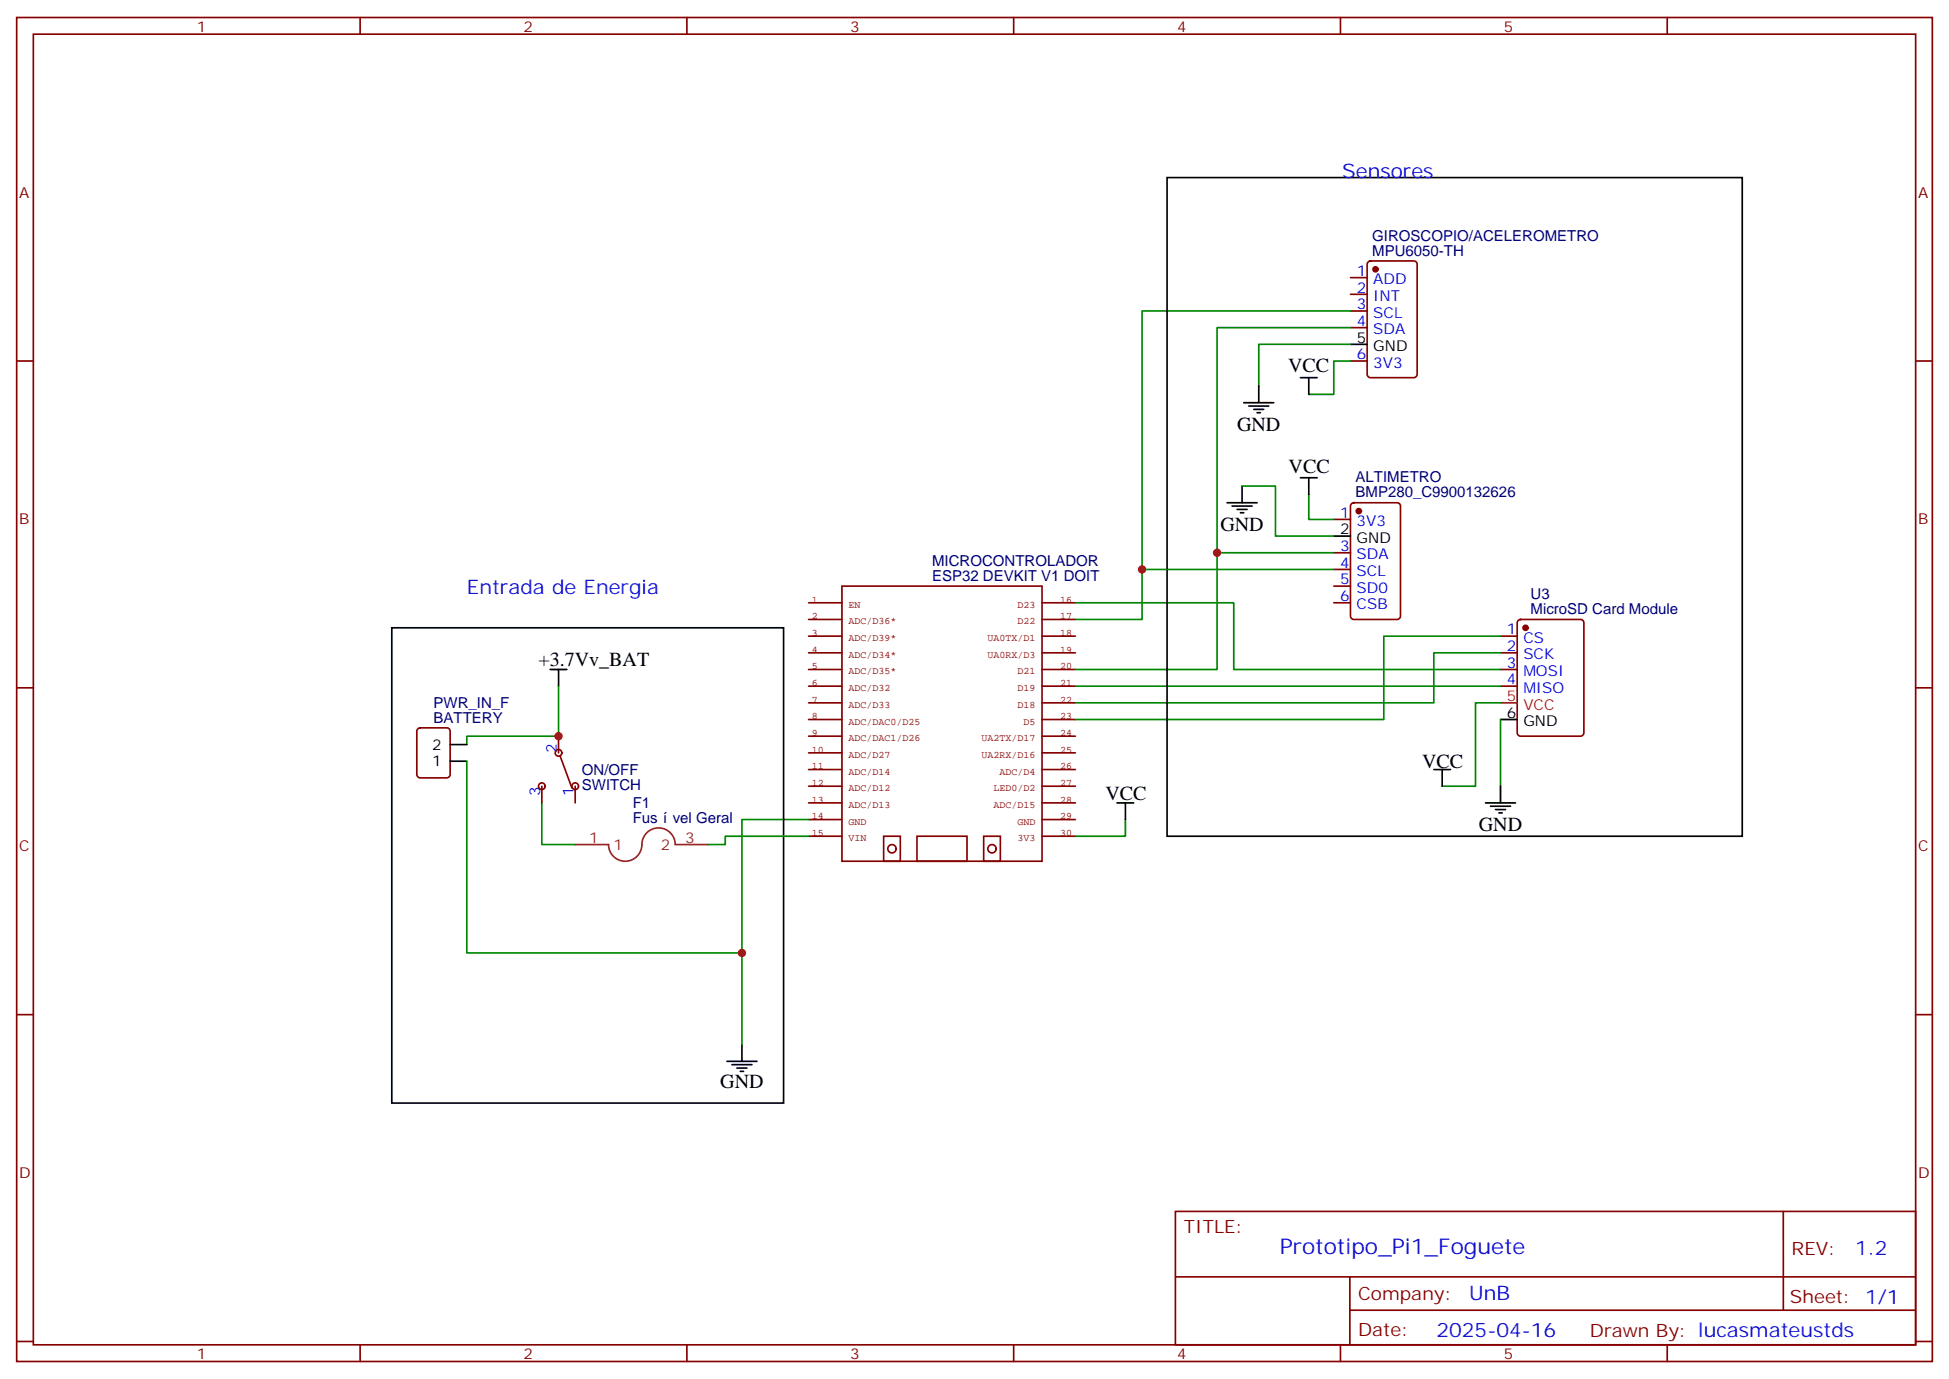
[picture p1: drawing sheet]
<svg xmlns="http://www.w3.org/2000/svg" width="412mm" height="292mm" viewBox="0 0 412 292" stroke-linecap="round" stroke-linejoin="round" font-family="sans-serif">
<g fill="none" stroke="#870000" stroke-width=".35">
<path d="M3.5 3.7h405.4v284.3h-405.4zM7.1 7.2h398.2v277.3h-398.2zM76.2 3.7v3.5M145.3 3.7v3.5M214.5 3.7v3.5M283.6 3.7v3.5M352.8 3.7v3.5M285.8 58.7h3.5M289.5 55.4l.5-.2h9.2a.71 .71 0 0 1 .7 .7v23.3a.76 .76 0 0 1-.7 .7h-9.2a.76 .76 0 0 1-.7-.7v-23.3zM3.5 76.4h3.6M285.8 76.4h3.5M285.8 62.3h3.5"/>
<path d="M285.8 65.8h3.5M285.8 69.3h3.5M405.3 76.4h3.6M282.2 109.9h3.6M282.2 116.9h3.6M286 106.6l.5-.2h9.1a.71 .71 0 0 1 .7 .7v23.3a.76 .76 0 0 1-.7 .7h-9.1a.76 .76 0 0 1-.7-.7v-23.3zM282.2 120.5h3.6M282.2 124h3.6M282.2 127.5h3.6M317.5 134.6h3.5M317.5 138.1h3.5M321.3 131.3l.4-.2h12.7a.71 .71 0 0 1 .7 .7v23.2a.76 .76 0 0 1-.7 .8h-12.7a.76 .76 0 0 1-.7-.8v-23.2z"/>
<path d="M3.5 145.5h3.6M88.4 154.2l.5-.2h5.6a.71 .71 0 0 1 .7 .7v9.2a.76 .76 0 0 1-.7 .7h-5.6a.76 .76 0 0 1-.7-.7v-9.2zM118.2 155.8v3.5M118.5 160l2.5 6.7M317.5 141.6h3.5M317.5 145.2h3.5M405.3 145.5h3.6M114.7 166.3v3.6M121.7 166.3v3.6M3.5 214.7h3.6M405.3 214.7h3.6M248.7 256.3h156.6v28.2h-156.6z"/>
<path d="M377.3 256.3v20.9M248.7 270.1h156.5M285.6 277.2h119.6M285.6 270.1v14.2M3.5 283.8h3.6M76.2 284.5v3.5M145.3 284.5v3.5M214.5 284.5v3.5M283.6 284.5v3.5M352.8 284.5v3.5M405.3 283.8h3.6"/>
<circle cx="118.2" cy="159.3" r=".71"/>
<circle cx="114.7" cy="166.3" r=".71"/>
<circle cx="121.7" cy="166.3" r=".71"/>
</g>
<g fill="none" stroke="#000" stroke-width=".35">
<path d="M246.9 37.6h121.8v139.3h-121.8zM275.2 79.9h3.5M276.9 79.9v3.5M285.8 72.8h3.5M263.2 85.2h6.3M264.2 85.9h4.3M265.3 86.6h2.1M266 87.3h.7M266.3 81.7v3.5M259.6 106.4h6.4M260.7 107.1h4.2M261.8 107.8h2.1"/>
<path d="M262.5 108.5h.7M262.8 102.8v3.6M275.2 101.1h3.5M276.9 101.1v3.5M282.2 113.4h3.6M82.9 132.8h82.9v100.6h-82.9zM95.2 157.5h3.6M116.4 141.6h3.5M118.2 141.6v3.6M317.5 152.2h3.5M95.2 161h3.6M236.4 169.9h3.5"/>
<path d="M238.1 169.9v3.5M303.4 162.8h3.5M305.2 162.8v3.5M314.3 169.9h6.4M315.4 170.6h4.2M316.4 171.3h2.2M317.1 172h.8M317.5 166.3v3.6M153.8 224.5h6.4M154.9 225.2h4.2M155.9 226h2.1M156.6 226.7h.7"/>
<path d="M157 221v3.5"/>
</g>
<g fill="none" stroke="#850000" stroke-width=".35">
<path d="M171.1 127.5h7.1M171.1 131.1h7.1M171.1 134.6h7.1M171.1 138.1h7.1M178.2 124h42.3v58.2h-42.3zM220.5 127.5h7M220.5 131.1h7M220.5 134.6h7M220.5 138.1h7M171.1 159.3h7.1M171.1 141.6h7.1M171.1 145.2h7.1"/>
<path d="M171.1 148.7h7.1M171.1 152.2h7.1M171.1 155.8h7.1M220.5 159.3h7M220.5 141.6h7M220.5 145.2h7M220.5 148.7h7M220.5 152.2h7M220.5 155.8h7M171.1 162.8h7.1M171.1 166.3h7.1M171.1 169.9h7.1"/>
<path d="M171.1 173.4h7.1M171.1 176.9h7.1M187 176.9h3.5v5.3h-3.5zM189.6 179.6a.88 .88 0 0 0-1.2-.8 .88 .88 0 0 0-.3 1.4 .88 .88 0 0 0 1.4-.3l.1-.3M194 176.9h10.6v5.3h-10.6zM208.1 176.9h3.6v5.3h-3.6zM210.8 179.6a.88 .88 0 0 0-1.2-.8 .88 .88 0 0 0-.3 1.4 .88 .88 0 0 0 1.4-.3l.1-.3M220.5 162.8h7M220.5 166.3h7M220.5 169.9h7M220.5 173.4h7M220.5 176.9h7"/>
</g>
<g fill="none" stroke="#008700" stroke-width=".35">
<path d="M285.8 65.8h-44.1v65.3h-14.2M285.8 69.3h-28.3v72.3h-30M285.8 76.4h-3.6v7h-5.3M285.8 72.8h-19.5v8.9M257.5 116.9h24.7M262.8 102.8h7.1v10.6h12.3M276.9 104.6v5.3h5.3M227.5 127.5h33.6v14.1h56.4M241.7 120.5h40.5M317.5 134.6h-24.7v17.6h-65.3M317.5 138.1h-14.1v10.6h-75.9M118.2 145.2v10.6h-19.4v1.7"/>
<path d="M227.5 145.2h90M317.5 148.7h-5.3v17.6h-7M317.5 152.2v14.1M98.8 161v40.6h58.2M114.7 169.9v8.8h7M171.1 173.4h-14.1v47.6M171.1 176.9h-17.6v1.8h-3.6M238.1 173.4v3.5h-10.6"/>
</g>
<g fill="#870000" stroke="#870000" stroke-width=".35">
<circle cx="291" cy="57" r=".53"/>
<circle cx="287.5" cy="108.1" r=".53"/>
<circle cx="322.8" cy="132.8" r=".53"/>
</g>
<path d="M317.5 148.7h3.5" fill="none" stroke="#f00" stroke-width=".35"/>
<path d="M121.7 178.7h7.1a3.5 3.5 0 0 0 3.5 3.5 3.5 3.5 0 0 0 3.5-3.5 3.5 3.5 0 0 1 3.5-3.5 3.5 3.5 0 0 1 3.6 3.5h7" fill="none" stroke="#8c2424" stroke-width=".35"/>
<g fill="#c00">
<circle cx="118.2" cy="155.8" r=".88"/>
<circle cx="157" cy="201.6" r=".88"/>
<circle cx="241.7" cy="120.5" r=".88"/>
<circle cx="257.5" cy="116.9" r=".88"/>
</g>
<text font-size="4.6" fill="#00f" x="270.8" y="265.3">Prototipo_Pi1_Foguete</text>
<g font-size="4.2" fill="#00f">
<text x="284" y="37.6">Sensores</text>
<text x="98.8" y="125.8">Entrada de Energia</text>
<text x="392.5" y="265.6">1.2</text>
<text x="310.9" y="275.1">UnB</text>
<text x="304" y="282.9">2025-04-16</text>
</g>
<g font-size="4.2">
<text x="272.6" y="78.8">VCC</text>
<text x="261.8" y="91.2">GND</text>
<text x="272.7" y="100">VCC</text>
<text x="258.2" y="112.4">GND</text>
<text x="113.9" y="140.9">+3.7Vv_BAT</text>
<text x="300.9" y="162.5">VCC</text>
<text x="233.9" y="169.2">VCC</text>
<text x="312.9" y="175.9">GND</text>
<text x="152.4" y="230.2">GND</text>
</g>
<g font-size="3.9" fill="#800">
<text x="250.5" y="260.9">TITLE:</text>
<text x="379.1" y="265.6">REV:</text>
<text x="287.4" y="275.1">Company:</text>
<text x="378.7" y="275.7">Sheet: 1/1</text>
<text x="287.4" y="282.8">Date:</text>
<text x="336.4" y="282.8">Drawn By: lucasmateustds</text>
</g>
<g font-size="3.2" fill="#800">
<text x="41.6" y="6.7">1</text>
<text x="110.8" y="6.7">2</text>
<text x="179.9" y="6.7">3</text>
<text x="249.1" y="6.7">4</text>
<text x="318.2" y="6.7">5</text>
<text x="4.1" y="41.8">A</text>
<text x="405.9" y="41.8">A</text>
<text x="4.1" y="110.9">B</text>
<text x="405.9" y="110.9">B</text>
<text x="4.1" y="180.1">C</text>
<text x="405.9" y="180.1">C</text>
<text x="4.1" y="249.2">D</text>
<text x="405.9" y="249.2">D</text>
<text x="41.6" y="287.5">1</text>
<text x="110.8" y="287.5">2</text>
<text x="179.9" y="287.5">3</text>
<text x="249.1" y="287.5">4</text>
<text x="318.2" y="287.5">5</text>
</g>
<g font-size="3.2" fill="#000080">
<text x="290.3" y="51">GIROSCOPIO/ACELEROMETRO</text>
<text x="290.3" y="54.2">MPU6050-TH</text>
<text x="286.8" y="102">ALTIMETRO</text>
<text x="286.8" y="105.1">BMP280_C9900132626</text>
<text x="197.2" y="119.8">MICROCONTROLADOR</text>
<text x="197.2" y="122.9">ESP32 DEVKIT V1 DOIT</text>
<text x="323.9" y="130">MicroSD Card Module</text>
<text x="323.9" y="126.8">U3</text>
<text x="91.7" y="149.8">PWR_IN_F</text>
<text x="91.7" y="152.9">BATTERY</text>
<text x="123.1" y="167.2">SWITCH</text>
<text x="123.1" y="163.9">ON/OFF</text>
<text x="133.9" y="170.9">F1</text>
<text x="133.9" y="174.1">Fus</text>
<text x="142.4" y="174.1">vel Geral</text>
</g>
<g font-size="3.2" fill="#00f">
<text x="287.1" y="58.4">1</text>
<text x="287.1" y="61.9">2</text>
<text x="287.1" y="65.4">3</text>
<text x="290.6" y="60.1">ADD</text>
<text x="290.6" y="63.7">INT</text>
<text x="287.1" y="69">4</text>
<text x="290.6" y="67.2">SCL</text>
<text x="290.6" y="70.7">SDA</text>
<text x="287.1" y="76">6</text>
<text x="290.6" y="77.8">3V3</text>
<text x="283.6" y="109.5">1</text>
<text x="287.1" y="111.3">3V3</text>
<text x="283.6" y="116.6">3</text>
<text x="287.1" y="118.4">SDA</text>
<text x="283.6" y="120.1">4</text>
<text x="283.6" y="123.6">5</text>
<text x="287.1" y="121.9">SCL</text>
<text x="287.1" y="125.4">SD0</text>
<text x="283.6" y="127.2">6</text>
<text x="287.1" y="128.9">CSB</text>
<text x="318.8" y="134.2">1</text>
<text x="318.8" y="137.8">2</text>
<text x="322.3" y="136">CS</text>
<text x="318.8" y="141.3">3</text>
<text x="322.3" y="139.5">SCK</text>
<text x="322.3" y="143.1">MOSI</text>
<text x="318.8" y="144.8">4</text>
<text x="322.3" y="146.6">MISO</text>
<text x="117.8" y="159.3" transform="rotate(-90 117.8 159.3)">2</text>
<text x="114.3" y="168.3" transform="rotate(-90 114.3 168.3)">3</text>
<text x="121.4" y="168.3" transform="rotate(-90 121.4 168.3)">1</text>
</g>
<g font-size="3.2">
<text x="287.1" y="72.5">5</text>
<text x="290.6" y="74.3">GND</text>
<text x="283.6" y="113.1">2</text>
<text x="287.1" y="114.8">GND</text>
<text x="318.8" y="151.9">6</text>
<text x="322.3" y="153.6">GND</text>
<text x="91.5" y="158.6">2</text>
<text x="91.5" y="162.1">1</text>
</g>
<g font-size="3.2" fill="#f00">
<text x="318.8" y="148.3">5</text>
<text x="322.3" y="150.1">VCC</text>
</g>
<g font-size="3.2" fill="#8d2323">
<text x="124.6" y="178.3">1</text>
<text x="129.8" y="179.7">1</text>
<text x="139.8" y="179.7">2</text>
<text x="145" y="178.3">3</text>
</g>
<g font-size="2.1" fill="#840000">
<text x="171.8" y="127.5">1</text>
<text x="171.8" y="131">2</text>
<text x="179.6" y="128.6">EN</text>
<text x="215.3" y="128.6">D23</text>
<text x="224.3" y="127.5">16</text>
<text x="224.3" y="131">17</text>
<text x="171.8" y="134.5">3</text>
<text x="179.6" y="132.1">ADC/D36*</text>
<text x="179.6" y="135.6">ADC/D39*</text>
<text x="208.9" y="135.6">UA0TX/D1</text>
<text x="215.3" y="132.1">D22</text>
<text x="224.3" y="134.5">18</text>
<text x="171.8" y="138.1">4</text>
<text x="171.8" y="141.6">5</text>
<text x="179.6" y="139.2">ADC/D34*</text>
<text x="179.6" y="142.7">ADC/D35*</text>
<text x="208.9" y="139.2">UA0RX/D3</text>
<text x="215.3" y="142.7">D21</text>
<text x="224.3" y="138.1">19</text>
<text x="224.3" y="141.6">20</text>
<text x="171.8" y="145.1">6</text>
<text x="171.8" y="148.7">7</text>
<text x="179.6" y="146.2">ADC/D32</text>
<text x="179.6" y="149.8">ADC/D33</text>
<text x="215.3" y="146.2">D19</text>
<text x="215.3" y="149.8">D18</text>
<text x="224.3" y="145.1">21</text>
<text x="224.3" y="148.7">22</text>
<text x="171.8" y="152.2">8</text>
<text x="171.8" y="155.7">9</text>
<text x="179.6" y="153.3">ADC/DAC0/D25</text>
<text x="216.5" y="153.3">D5</text>
<text x="224.3" y="152.2">23</text>
<text x="224.3" y="155.7">24</text>
<text x="171.8" y="159.2">10</text>
<text x="179.6" y="160.3">ADC/D27</text>
<text x="179.6" y="156.8">ADC/DAC1/D26</text>
<text x="207.6" y="156.8">UA2TX/D17</text>
<text x="207.6" y="160.3">UA2RX/D16</text>
<text x="224.3" y="159.2">25</text>
<text x="171.8" y="162.8">11</text>
<text x="171.8" y="166.3">12</text>
<text x="179.6" y="163.9">ADC/D14</text>
<text x="179.6" y="167.4">ADC/D12</text>
<text x="210.2" y="167.4">LED0/D2</text>
<text x="211.5" y="163.9">ADC/D4</text>
<text x="224.3" y="162.8">26</text>
<text x="224.3" y="166.3">27</text>
<text x="171.8" y="169.8">13</text>
<text x="171.8" y="173.4">14</text>
<text x="179.6" y="170.9">ADC/D13</text>
<text x="210.2" y="170.9">ADC/D15</text>
<text x="224.3" y="169.8">28</text>
<text x="224.3" y="173.4">29</text>
<text x="171.8" y="176.9">15</text>
<text x="179.6" y="174.4">GND</text>
<text x="179.6" y="178">VIN</text>
<text x="215.3" y="174.4">GND</text>
<text x="215.3" y="178">3V3</text>
<text x="224.3" y="176.9">30</text>
</g>
</svg>
